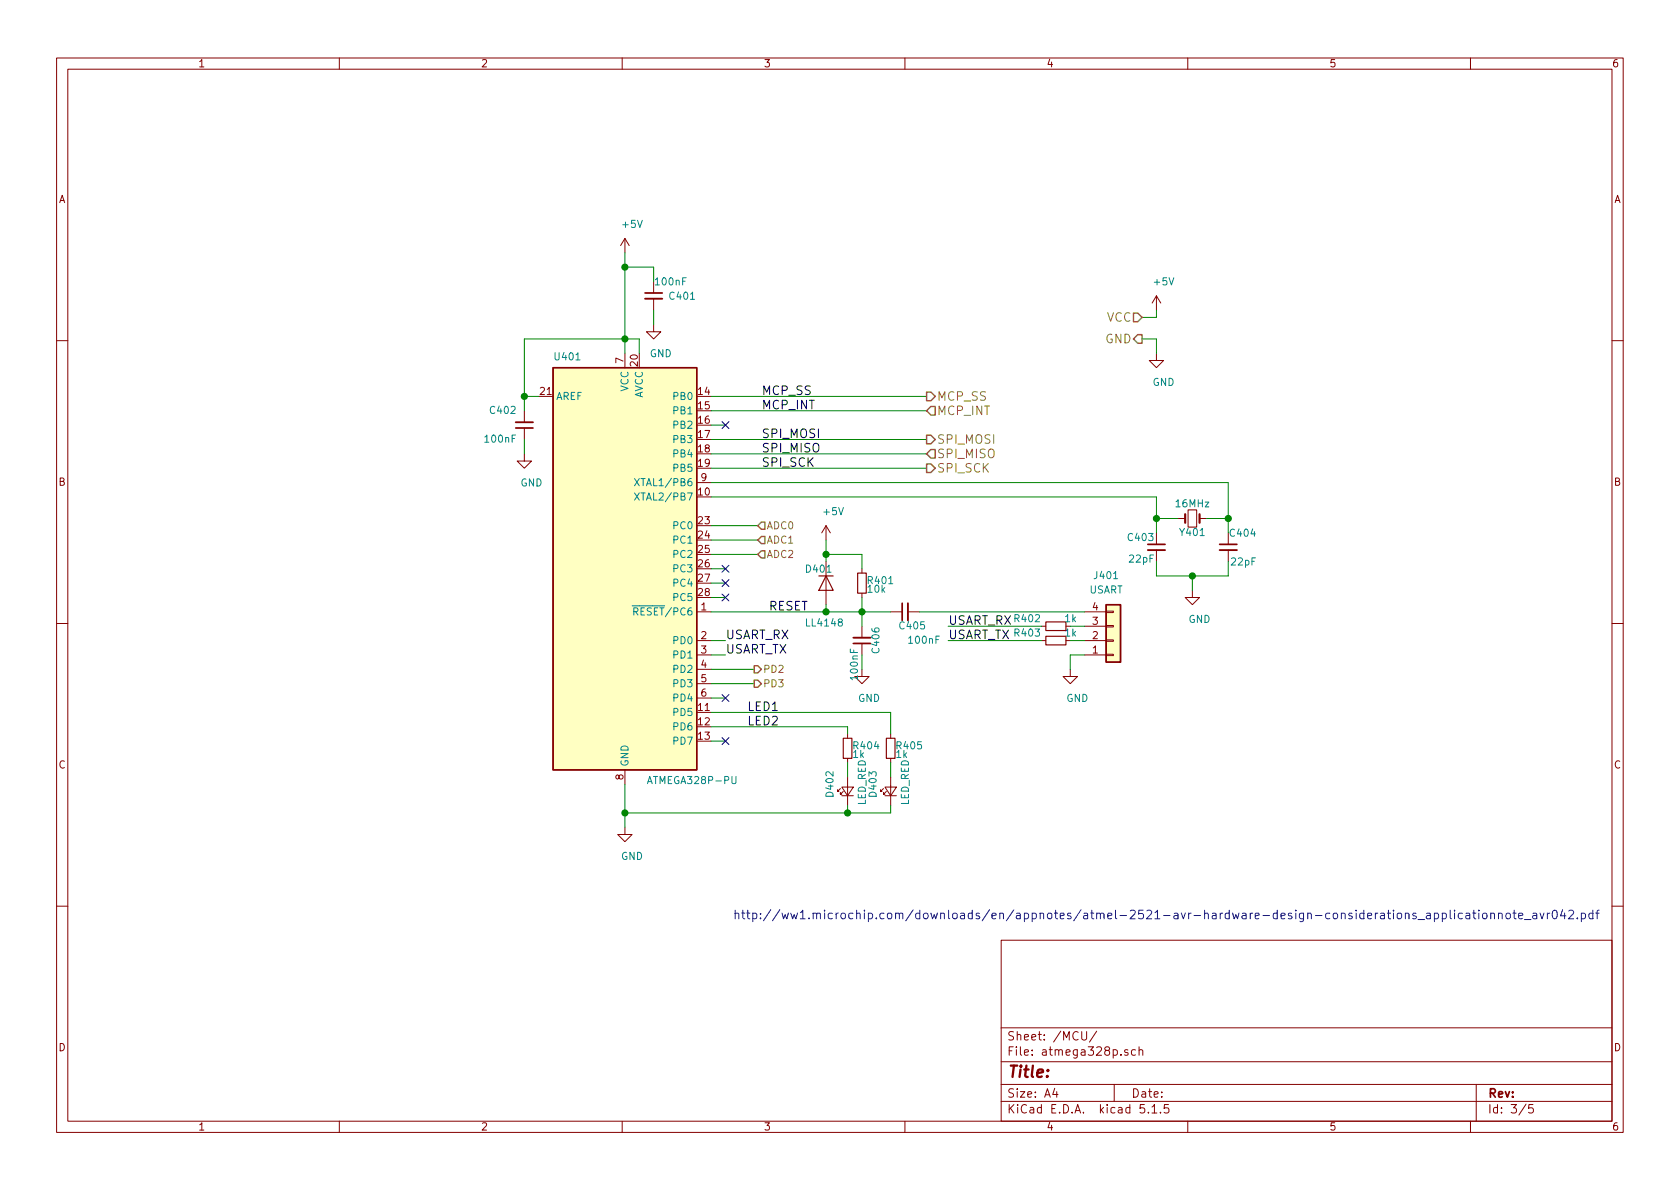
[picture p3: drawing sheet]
EESchema Schematic File Version 4
EELAYER 30 0
EELAYER END
$Descr A4 11693 8268
encoding utf-8
Sheet 3 5
Title ""
Date ""
Rev ""
Comp ""
Comment1 ""
Comment2 ""
Comment3 ""
Comment4 ""
$EndDescr
$Comp
L Device:Crystal_Small Y401
U 1 1
P 8300 3600
F 0 "Y401" H 8300 3700 50  0000 C CNN
F 1 "16MHz" H 8300 3500 50  0000 C CNN
F 2 "Crystal:Crystal_HC49-U_Vertical" H 8300 3600 50  0001 C CNN
F 3 "http://www.farnell.com/datasheets/321153.pdf" H 8300 3600 50  0001 C CNN
	1    8300 3600
	1    0    0    1   
$EndComp
$Comp
L Device:C_Small C403
U 1 1
P 8050 3800
F 0 "C403" H 8060 3870 50  0000 L CNN
F 1 "22pF" H 8060 3720 50  0000 L CNN
F 2 "Capacitor_SMD:C_0805_2012Metric_Pad1.15x1.40mm_HandSolder" H 8050 3800 50  0001 C CNN
F 3 "" H 8050 3800 50  0001 C CNN
	1    8050 3800
	-1   0    0    -1  
$EndComp
$Comp
L Device:C_Small C404
U 1 1
P 8550 3800
F 0 "C404" H 8350 3900 50  0000 L CNN
F 1 "22pF" H 8350 3700 50  0000 L CNN
F 2 "Capacitor_SMD:C_0805_2012Metric_Pad1.15x1.40mm_HandSolder" H 8550 3800 50  0001 C CNN
F 3 "" H 8550 3800 50  0001 C CNN
	1    8550 3800
	-1   0    0    -1  
$EndComp
$Comp
L Device:R_Small R401
U 1 1
P 6000 4050
F 0 "R401" H 6030 4070 50  0000 L CNN
F 1 "10k" H 6030 4010 50  0000 L CNN
F 2 "Resistor_SMD:R_0805_2012Metric_Pad1.15x1.40mm_HandSolder" H 6000 4050 50  0001 C CNN
F 3 "" H 6000 4050 50  0001 C CNN
	1    6000 4050
	1    0    0    -1  
$EndComp
$Comp
L Device:C_Small C406
U 1 1
P 6000 4450
F 0 "C406" V 5900 4350 50  0000 L CNN
F 1 "100nF" V 6050 4500 50  0000 L CNN
F 2 "Capacitor_SMD:C_0805_2012Metric_Pad1.15x1.40mm_HandSolder" H 6000 4450 50  0001 C CNN
F 3 "" H 6000 4450 50  0001 C CNN
	1    6000 4450
	-1   0    0    1   
$EndComp
$Comp
L Device:LED_Small D402
U 1 1
P 5900 5500
F 0 "D402" H 5850 5625 50  0000 L CNN
F 1 "LED_RED" H 5800 5400 50  0000 L CNN
F 2 "LED_SMD:LED_0805_2012Metric_Pad1.15x1.40mm_HandSolder" V 5900 5500 50  0001 C CNN
F 3 "" V 5900 5500 50  0001 C CNN
	1    5900 5500
	0    -1   -1   0   
$EndComp
Text Label 5200 5050 0    60   ~ 0
LED2
Text HLabel 6450 3250 2    60   Output ~ 0
SPI_SCK
Text HLabel 6450 3150 2    60   Input ~ 0
SPI_MISO
Text HLabel 6450 3050 2    60   Output ~ 0
SPI_MOSI
Text HLabel 6450 2750 2    60   Output ~ 0
MCP_SS
Text HLabel 6450 2850 2    60   Input ~ 0
MCP_INT
Text Label 5350 4250 0    60   ~ 0
RESET
Text HLabel 7950 2200 0    60   Input ~ 0
VCC
Text HLabel 7950 2350 0    60   Output ~ 0
GND
$Comp
L Device:R_Small R404
U 1 1
P 5900 5200
F 0 "R404" H 5930 5220 50  0000 L CNN
F 1 "1k" H 5930 5160 50  0000 L CNN
F 2 "Resistor_SMD:R_0805_2012Metric_Pad1.15x1.40mm_HandSolder" H 5900 5200 50  0001 C CNN
F 3 "" H 5900 5200 50  0001 C CNN
	1    5900 5200
	1    0    0    -1  
$EndComp
$Comp
L Device:R_Small R402
U 1 1
P 7350 4350
F 0 "R402" V 7400 4450 50  0000 L CNN
F 1 "1k" V 7400 4200 50  0000 L CNN
F 2 "Resistor_SMD:R_0805_2012Metric_Pad1.15x1.40mm_HandSolder" H 7350 4350 50  0001 C CNN
F 3 "" H 7350 4350 50  0001 C CNN
	1    7350 4350
	0    -1   -1   0   
$EndComp
$Comp
L Device:R_Small R403
U 1 1
P 7350 4450
F 0 "R403" V 7400 4550 50  0000 L CNN
F 1 "1k" V 7400 4300 50  0000 L CNN
F 2 "Resistor_SMD:R_0805_2012Metric_Pad1.15x1.40mm_HandSolder" H 7350 4450 50  0001 C CNN
F 3 "" H 7350 4450 50  0001 C CNN
	1    7350 4450
	0    -1   -1   0   
$EndComp
NoConn ~ 5050 3950
NoConn ~ 5050 4850
Text Notes 5100 6400 0    60   ~ 0
http://ww1.microchip.com/downloads/en/appnotes/atmel-2521-avr-hardware-design-considerations_applicationnote_avr042.pdf
Wire Wire Line
	8550 3350 8550 3600
Wire Wire Line
	8550 3600 8400 3600
Wire Wire Line
	8200 3600 8050 3600
Wire Wire Line
	8050 3450 8050 3600
Wire Wire Line
	8050 4000 8050 3900
Wire Wire Line
	8550 4000 8550 3900
Wire Wire Line
	4950 3450 8050 3450
Connection ~ 8050 3600
Wire Wire Line
	4950 3350 8550 3350
Connection ~ 8550 3600
Wire Wire Line
	6000 4150 6000 4250
Connection ~ 6000 4250
Wire Wire Line
	4950 5050 5900 5050
Wire Wire Line
	5050 4550 4950 4550
Wire Wire Line
	4950 4450 5050 4450
Wire Wire Line
	6450 2750 4950 2750
Wire Wire Line
	4950 3050 6450 3050
Wire Wire Line
	6450 3150 4950 3150
Wire Wire Line
	4950 3250 6450 3250
Wire Wire Line
	4950 2850 6450 2850
Connection ~ 5900 5650
Wire Wire Line
	5900 5050 5900 5100
Wire Wire Line
	4950 4050 5050 4050
Wire Wire Line
	4950 3950 5050 3950
Wire Wire Line
	5050 4150 4950 4150
Wire Wire Line
	4950 4850 5050 4850
Wire Wire Line
	7450 4350 7550 4350
Wire Wire Line
	7450 4450 7550 4450
Wire Wire Line
	8050 3600 8050 3700
Wire Wire Line
	8550 3600 8550 3700
Wire Wire Line
	5900 5650 6200 5650
Wire Wire Line
	5900 5600 5900 5650
Wire Wire Line
	5900 5300 5900 5400
Wire Wire Line
	4350 5450 4350 5650
Wire Wire Line
	4350 5650 5900 5650
$Comp
L Device:LED_Small D403
U 1 1
P 6200 5500
F 0 "D403" H 6150 5625 50  0000 L CNN
F 1 "LED_RED" H 6100 5400 50  0000 L CNN
F 2 "LED_SMD:LED_0805_2012Metric_Pad1.15x1.40mm_HandSolder" V 6200 5500 50  0001 C CNN
F 3 "" V 6200 5500 50  0001 C CNN
	1    6200 5500
	0    -1   -1   0   
$EndComp
$Comp
L Device:R_Small R405
U 1 1
P 6200 5200
F 0 "R405" H 6230 5220 50  0000 L CNN
F 1 "1k" H 6230 5160 50  0000 L CNN
F 2 "Resistor_SMD:R_0805_2012Metric_Pad1.15x1.40mm_HandSolder" H 6200 5200 50  0001 C CNN
F 3 "" H 6200 5200 50  0001 C CNN
	1    6200 5200
	1    0    0    -1  
$EndComp
Wire Wire Line
	6200 5600 6200 5650
Wire Wire Line
	6200 5300 6200 5400
Wire Wire Line
	4950 4950 6200 4950
Wire Wire Line
	6200 4950 6200 5100
Text Label 5200 4950 0    60   ~ 0
LED1
Wire Wire Line
	6000 3950 6000 3850
Wire Wire Line
	4350 2450 4350 2350
Wire Wire Line
	4350 2350 4450 2350
Wire Wire Line
	4450 2450 4450 2350
$Comp
L Diode:LL4148 D401
U 1 1
P 5750 4050
F 0 "D401" V 5650 4200 50  0000 R CNN
F 1 "LL4148" V 6025 4200 50  0000 R CNN
F 2 "Diode_SMD:D_MiniMELF_Handsoldering" H 5750 3875 50  0001 C CNN
F 3 "http://www.vishay.com/docs/85557/ll4148.pdf" H 5750 4050 50  0001 C CNN
	1    5750 4050
	0    -1   1    0   
$EndComp
Wire Wire Line
	5750 3900 5750 3850
Wire Wire Line
	5750 3850 6000 3850
Wire Wire Line
	5750 4200 5750 4250
Wire Wire Line
	5750 4250 6000 4250
Connection ~ 5750 4250
Wire Wire Line
	4950 4250 5750 4250
Wire Wire Line
	8050 4000 8300 4000
$Comp
L power:GND #PWR0407
U 1 1
P 8300 4100
F 0 "#PWR0407" H 8300 3850 50  0001 C CNN
F 1 "GND" H 8350 3900 50  0000 C CNN
F 2 "" H 8300 4100 50  0001 C CNN
F 3 "" H 8300 4100 50  0001 C CNN
	1    8300 4100
	1    0    0    -1  
$EndComp
Wire Wire Line
	8300 4100 8300 4000
Connection ~ 8300 4000
Wire Wire Line
	8300 4000 8550 4000
$Comp
L power:GND #PWR0412
U 1 1
P 4350 5750
F 0 "#PWR0412" H 4350 5500 50  0001 C CNN
F 1 "GND" H 4400 5550 50  0000 C CNN
F 2 "" H 4350 5750 50  0001 C CNN
F 3 "" H 4350 5750 50  0001 C CNN
	1    4350 5750
	1    0    0    -1  
$EndComp
Connection ~ 4350 5650
Wire Wire Line
	4350 5650 4350 5750
Wire Wire Line
	7950 2200 8050 2200
Wire Wire Line
	8050 2200 8050 2150
Connection ~ 4350 2350
Text Label 5300 3150 0    60   ~ 0
SPI_MISO
Text Label 5300 3050 0    60   ~ 0
SPI_MOSI
Text Label 5300 3250 0    60   ~ 0
SPI_SCK
Wire Wire Line
	4950 5150 5050 5150
NoConn ~ 5050 5150
$Comp
L power:GND #PWR0404
U 1 1
P 8050 2450
F 0 "#PWR0404" H 8050 2200 50  0001 C CNN
F 1 "GND" H 8100 2250 50  0000 C CNN
F 2 "" H 8050 2450 50  0001 C CNN
F 3 "" H 8050 2450 50  0001 C CNN
	1    8050 2450
	1    0    0    -1  
$EndComp
Wire Wire Line
	7950 2350 8050 2350
Wire Wire Line
	8050 2350 8050 2450
$Comp
L Connector_Generic:Conn_01x04 J401
U 1 1
P 7750 4450
F 0 "J401" H 7700 4000 50  0000 C CNN
F 1 "USART" H 7700 4100 50  0000 C CNN
F 2 "Connector_PinHeader_2.54mm:PinHeader_1x04_P2.54mm_Vertical" H 7750 4450 50  0001 C CNN
F 3 "~" H 7750 4450 50  0001 C CNN
	1    7750 4450
	1    0    0    1   
$EndComp
Wire Wire Line
	6000 4250 6000 4350
$Comp
L power:GND #PWR0408
U 1 1
P 6000 4650
F 0 "#PWR0408" H 6000 4400 50  0001 C CNN
F 1 "GND" H 6050 4450 50  0000 C CNN
F 2 "" H 6000 4650 50  0001 C CNN
F 3 "" H 6000 4650 50  0001 C CNN
	1    6000 4650
	1    0    0    -1  
$EndComp
Wire Wire Line
	6000 4550 6000 4650
Wire Wire Line
	5750 3750 5750 3850
Connection ~ 5750 3850
$Comp
L Device:C_Small C405
U 1 1
P 6300 4250
F 0 "C405" V 6200 4100 50  0000 L CNN
F 1 "100nF" V 6100 4000 50  0000 L CNN
F 2 "Capacitor_SMD:C_0805_2012Metric_Pad1.15x1.40mm_HandSolder" H 6300 4250 50  0001 C CNN
F 3 "" H 6300 4250 50  0001 C CNN
	1    6300 4250
	0    -1   -1   0   
$EndComp
Wire Wire Line
	6000 4250 6200 4250
Text Label 5050 4450 0    60   ~ 0
USART_RX
Wire Wire Line
	6400 4250 7550 4250
$Comp
L power:GND #PWR0409
U 1 1
P 7450 4650
F 0 "#PWR0409" H 7450 4400 50  0001 C CNN
F 1 "GND" H 7500 4450 50  0000 C CNN
F 2 "" H 7450 4650 50  0001 C CNN
F 3 "" H 7450 4650 50  0001 C CNN
	1    7450 4650
	1    0    0    -1  
$EndComp
Wire Wire Line
	7450 4650 7450 4550
Wire Wire Line
	7450 4550 7550 4550
Text Label 5050 4550 0    60   ~ 0
USART_TX
Text Label 6600 4350 0    60   ~ 0
USART_RX
Wire Wire Line
	6600 4350 7250 4350
Wire Wire Line
	6600 4450 7250 4450
Text Label 6600 4450 0    60   ~ 0
USART_TX
$Comp
L power:+5V #PWR0401
U 1 1
P 4350 1750
F 0 "#PWR0401" H 4350 1600 50  0001 C CNN
F 1 "+5V" H 4400 1950 50  0000 C CNN
F 2 "" H 4350 1750 50  0001 C CNN
F 3 "" H 4350 1750 50  0001 C CNN
	1    4350 1750
	1    0    0    -1  
$EndComp
$Comp
L power:+5V #PWR0402
U 1 1
P 8050 2150
F 0 "#PWR0402" H 8050 2000 50  0001 C CNN
F 1 "+5V" H 8100 2350 50  0000 C CNN
F 2 "" H 8050 2150 50  0001 C CNN
F 3 "" H 8050 2150 50  0001 C CNN
	1    8050 2150
	1    0    0    -1  
$EndComp
$Comp
L power:+5V #PWR0406
U 1 1
P 5750 3750
F 0 "#PWR0406" H 5750 3600 50  0001 C CNN
F 1 "+5V" H 5800 3950 50  0000 C CNN
F 2 "" H 5750 3750 50  0001 C CNN
F 3 "" H 5750 3750 50  0001 C CNN
	1    5750 3750
	1    0    0    -1  
$EndComp
Wire Wire Line
	4350 2350 3650 2350
Wire Wire Line
	3650 2350 3650 2750
Wire Wire Line
	3650 2750 3750 2750
$Comp
L Device:C_Small C402
U 1 1
P 3650 2950
F 0 "C402" H 3700 2850 50  0000 L CNN
F 1 "100nF" H 3700 3050 50  0000 L CNN
F 2 "Capacitor_SMD:C_0805_2012Metric_Pad1.15x1.40mm_HandSolder" H 3650 2950 50  0001 C CNN
F 3 "" H 3650 2950 50  0001 C CNN
	1    3650 2950
	-1   0    0    1   
$EndComp
Connection ~ 3650 2750
Wire Wire Line
	3650 2750 3650 2850
$Comp
L power:GND #PWR0405
U 1 1
P 3650 3150
F 0 "#PWR0405" H 3650 2900 50  0001 C CNN
F 1 "GND" H 3700 2950 50  0000 C CNN
F 2 "" H 3650 3150 50  0001 C CNN
F 3 "" H 3650 3150 50  0001 C CNN
	1    3650 3150
	1    0    0    -1  
$EndComp
Wire Wire Line
	3650 3050 3650 3150
Wire Wire Line
	5050 2950 4950 2950
NoConn ~ 5050 2950
Text Label 5300 2850 0    60   ~ 0
MCP_INT
Text Label 5300 2750 0    60   ~ 0
MCP_SS
$Comp
L Device:C_Small C401
U 1 1
P 4550 2050
F 0 "C401" H 4650 2050 50  0000 L CNN
F 1 "100nF" H 4550 2150 50  0000 L CNN
F 2 "Capacitor_SMD:C_0805_2012Metric_Pad1.15x1.40mm_HandSolder" H 4550 2050 50  0001 C CNN
F 3 "" H 4550 2050 50  0001 C CNN
	1    4550 2050
	1    0    0    -1  
$EndComp
Wire Wire Line
	4550 1950 4550 1850
Wire Wire Line
	4350 1850 4350 1750
Wire Wire Line
	4550 1850 4350 1850
Wire Wire Line
	4350 1850 4350 2350
Connection ~ 4350 1850
$Comp
L power:GND #PWR0403
U 1 1
P 4550 2250
F 0 "#PWR0403" H 4550 2000 50  0001 C CNN
F 1 "GND" H 4600 2050 50  0000 C CNN
F 2 "" H 4550 2250 50  0001 C CNN
F 3 "" H 4550 2250 50  0001 C CNN
	1    4550 2250
	1    0    0    -1  
$EndComp
Wire Wire Line
	4550 2250 4550 2150
$Comp
L basicsensormodule-rescue:ATmega328P-PU-MCU_Microchip_ATmega U401
U 1 1
P 4350 3950
F 0 "U401" H 3850 5400 50  0000 L BNN
F 1 "ATMEGA328P-PU" H 4500 2450 50  0000 L BNN
F 2 "Package_DIP:DIP-28_W7.62mm_Socket" H 4350 3950 50  0001 C CIN
F 3 "" H 4350 3950 50  0001 C CNN
	1    4350 3950
	1    0    0    -1  
$EndComp
NoConn ~ 5050 4050
NoConn ~ 5050 4150
Text HLabel 5250 4650 2    50   Output ~ 0
PD2
Text HLabel 5250 4750 2    50   Output ~ 0
PD3
Wire Wire Line
	4950 4650 5250 4650
Wire Wire Line
	4950 4750 5250 4750
Text HLabel 5275 3650 2    50   Input ~ 0
ADC0
Wire Wire Line
	4950 3650 5275 3650
Text HLabel 5275 3750 2    50   Input ~ 0
ADC1
Text HLabel 5275 3850 2    50   Input ~ 0
ADC2
Wire Wire Line
	4950 3750 5275 3750
Wire Wire Line
	4950 3850 5275 3850
$EndSCHEMATC
